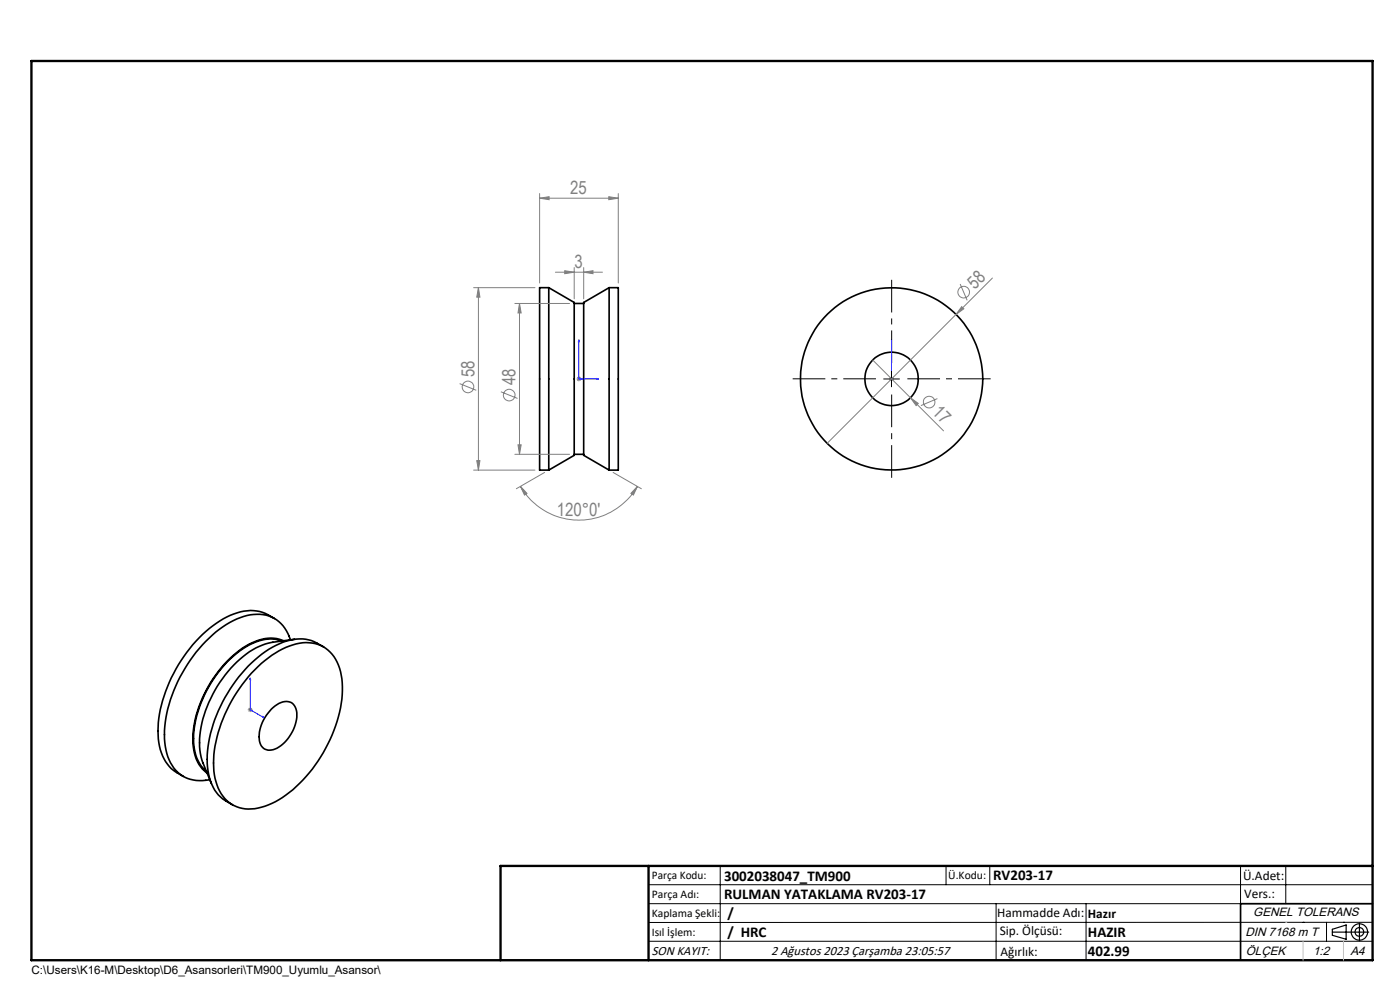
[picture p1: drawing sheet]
<svg xmlns="http://www.w3.org/2000/svg" width="297mm" height="210mm" viewBox="0 0 297 210" stroke-linecap="round" stroke-linejoin="round" font-family="sans-serif">
<g fill="none" stroke="#000" stroke-width=".35">
<path d="M116.4 61v38.7M116.4 61h-1.9v38.7h1.9M116.4 61l5.4 3.2v32.4l-5.4 3.1M121.8 64.4h2M129.2 61h2v38.7h-2M129.2 61v38.7M129.2 61l-5.4 3.2v32.4l5.4 3.1M121.8 96.4h2M58.2 131.2a8.9 8.9 0 0 0-9.3-.7 28.6 28.6 0 0 0-14.1 17.1 19.4 19.4 0 0 0-.5 12.1 8.2 8.2 0 0 0 4.6 5M59.8 136a8.3 8.3 0 0 0-7.6 1.2 24.9 24.9 0 0 0-11.1 20.2 8.1 8.1 0 0 0 2.7 6.2M60.1 135.9a8.2 8.2 0 0 0-7.2 .7 25.1 25.1 0 0 0-12 20.9 7.9 7.9 0 0 0 3.1 6.5M61.6 135.7a7.3 7.3 0 0 0-9.2-5.1 20.5 20.5 0 0 0-10.1 7 29.7 29.7 0 0 0-7.4 19.1 9.5 9.5 0 0 0 3.8 7.9 8 8 0 0 0 5.8 .8"/>
<path d="M62.5 135.6l-4.6 .6a15.9 15.9 0 0 0-9.5 6.2 23.9 23.9 0 0 0-6 16.7l.4 2.1 2 5M68.7 137.2a8.7 8.7 0 0 0-9.4-.6 26.8 26.8 0 0 0-12.5 13.2 23.7 23.7 0 0 0-2.5 14.5 8.3 8.3 0 0 0 5 6.4M54 142.1a17.1 17.1 0 0 1 10.9-5.8 7.3 7.3 0 0 1 7.3 6.2 23.9 23.9 0 0 1-3.1 16.2 27.3 27.3 0 0 1-11.4 11.7 9.1 9.1 0 0 1-8.6 .2 9.8 9.8 0 0 1-3.8-8.8 30.5 30.5 0 0 1 8.7-19.7zM57.6 150.4a4 4 0 0 1 4.1-1.4 3.8 3.8 0 0 1 1 4.7 8.1 8.1 0 0 1-4.7 5.3 2.22 2.22 0 0 1-3-2.3 8.4 8.4 0 0 1 2.6-6.3zM291.2 191.7h-28v12"/>
<circle cx="189.1" cy="80.4" r="5.7"/>
<circle cx="189.1" cy="80.4" r="19.3"/>
</g>
<g fill="none" stroke="#808080" stroke-width=".21">
<path d="M114.5 42l2-.3v.7zM114.5 41.1v18.9M114.5 42h16.7M117.8 57.7h10M119.8 57.4l2 .3-2 .4zM121.8 56.8v6.6M123.8 57.7l2-.3v.7zM123.8 56.8v6.6M129.2 41.7l2 .3-2 .4zM131.2 41.1v18.9M210.5 59l-35 35M100.5 61h13"/>
<path d="M101.5 61l.3 2h-.7zM101.5 61v38.7M109.2 64.4h11.6M110.2 64.4v32M110.2 64.4l.4 2h-.7zM122.8 79.9v1M185.1 76.4l15.1 15M189.1 79.9v1M203.7 60.2l1.5 3.5M204 65l.5 .5-1.7 1.2zM97.5 81.4l3.5 1.4M100.5 99.7h13"/>
<path d="M101.1 97.7h.7l-.3 2zM106.3 83.1l3.5 1.4M109.2 96.4h11.6M109.9 94.4h.7l-.4 2zM122.3 80.4h1M122.4 80l.8 .7M123.2 80l-.8 .7M188.6 80.4h1.1M193.1 84.4l1.7 1.2-.5 .4zM198.9 84.6l-3.5 1.4M110.4 103.2l1.4 1.5-.5 .3zM110.4 103.2a14.3 14.3 0 0 0 24.8 0"/>
<path d="M115.5 100.2l-6 3.5M130.1 100.2l6 3.5M135.2 103.2l-.8 1.8-.6-.3zM52.6 150.6h1M52.7 150.2l.7 .7M53.1 150.1v1M53.4 150.2l-.7 .7"/>
<circle cx="204.4" cy="62" r="1.23"/>
<circle cx="99.3" cy="82.1" r="1.24"/>
<circle cx="108" cy="83.8" r="1.24"/>
<circle cx="197.1" cy="85.3" r="1.23"/>
</g>
<g fill="none" stroke="#000" stroke-width=".25">
<path d="M282.6 197.7h7.8M282.6 197.1l3-.9v3l-3-.8zM288.4 195.8v3.8M106.2 203.7h185"/>
<circle cx="288.4" cy="197.7" r="1.74"/>
<circle cx="288.4" cy="197.7" r=".93"/>
</g>
<path d="M122.8 72.1l.1 .4h-.2zM122.8 72.1v8.3h4.2M189.1 72.1v.4v-.4M189.1 72.1v8.3M126.5 80.3l.5 .1-.5 .1zM189.1 80.3v.2zM189.1 80.4h.1M53.1 143.8v6.8l2.9 1.7M53.1 143.8l.1 .3h-.2zM55.7 152l.3 .3-.3-.1z" fill="none" stroke="#00f" stroke-width=".21"/>
<path d="M189.2 77v-17.6M185.8 80.4h-17.6M189.2 83.7v17.7M192.5 80.4h17.7" fill="none" stroke="#000" stroke-width=".21" stroke-dasharray="15.2 1.3 1.3 1.3" stroke-dashoffset="8.3" stroke-linecap="butt"/>
<g fill="none" stroke="#000" stroke-width=".21">
<path d="M189.1 78.7v3.3M187.5 80.4h3.3M137.6 187.7h153.6M137.6 191.7h153.6M137.6 199.7h153.6M152.8 183.7v20M200.7 183.7v4M210 183.7v4M211.3 191.7v12M230.4 191.7v12M263.2 183.7v20M272.8 183.7v8"/>
<path d="M276.4 195.6h.1M281.4 195.6v4.1M285 195.6h.1M291.2 195.6l-153.6 .1"/>
</g>
<path d="M6.7 12.9h284.5v190.8h-284.5zM137.6 183.7v20M291.2 183.7h-185v20" fill="none" stroke="#000" stroke-width=".5"/>
<path d="M276.4 199.7v4M285 199.7v4" fill="none" stroke="#c0c0c0" stroke-width=".21"/>
<path d="M272.8 195.6h.1" fill="none" stroke="#c0c0c0" stroke-width=".25"/>
<g fill="#00f">
<path d="M126.5 80.3l.5 .1-.5 .1zM122.8 72.1l.1 .4h-.2z"/>
<path d="M55.7 152l.3 .3-.3-.1zM53.1 143.8l.1 .3h-.2z"/>
<path d="M189.1 80.3v.2zM189.1 72.1v.4z"/>
</g>
<g fill="#808080">
<path d="M204 65l.5 .5-1.7 1.2z"/>
<path d="M193.1 84.4l1.7 1.2-.5 .4z"/>
<path d="M123.8 57.7l2-.3v.7zM119.8 57.4l2 .3-2 .4z"/>
<path d="M114.5 42l2-.3v.7zM129.2 41.7l2 .3-2 .4z"/>
<path d="M101.5 61l.3 2h-.7zM101.1 97.7h.7l-.3 2zM110.2 64.4l.4 2h-.7zM109.9 94.4h.7l-.4 2z"/>
<path d="M110.4 103.2l1.4 1.5-.5 .3zM135.2 103.2l-.8 1.8-.6-.3z"/>
</g>
<g font-size="3.9" fill="#808080">
<text x="121" y="41.2">25</text>
<text x="121.9" y="56.9">3</text>
<text x="206.8" y="61.5" transform="rotate(-45 206.8 61.5)">58</text>
<text x="100.6" y="80" transform="rotate(-90 100.6 80)">58</text>
<text x="109.4" y="81.8" transform="rotate(-90 109.4 81.8)">48</text>
<text x="197.6" y="87.7" transform="rotate(45 197.6 87.7)">17</text>
<text x="118.1" y="109.4">120°0'</text>
</g>
<g font-size="3.2">
<text x="153.6" y="186.8">3002038047_TM900</text>
<text x="153.6" y="190.8">RULMAN YATAKLAMA RV203-17</text>
<text x="210.7" y="186.6">RV203-17</text>
<text x="154.3" y="194.8">/</text>
<text x="154.3" y="198.8">/ HRC</text>
<text x="230.8" y="198.7">HAZIR</text>
<text x="230.8" y="202.8">402.99</text>
</g>
<g font-size="2.8">
<text x="263.7" y="186.7">Ü.Adet:</text>
<text x="263.9" y="190.5">Vers.:</text>
<text x="211.5" y="194.5">Hammadde Adı:</text>
<text x="230.8" y="194.7">Hazır</text>
<text x="138.3" y="202.6">SON KAYIT:</text>
<text x="163.6" y="202.6">2 Ağustos 2023 Çarşamba 23:05:57</text>
<text x="212.1" y="198.4">Sip. Ölçüsü:</text>
<text x="212.2" y="202.7">Ağırlık:</text>
</g>
<g font-size="2.6">
<text x="265.9" y="194.4">GENEL TOLERANS</text>
<text x="264.2" y="198.5">DIN 7168 m T</text>
<text x="264.3" y="202.6">ÖLÇEK</text>
<text x="278.5" y="202.6">1:2</text>
<text x="286.5" y="202.6">A4</text>
</g>
<g font-size="2.5">
<text x="138.3" y="186.4">Parça Kodu:</text>
<text x="138.3" y="190.5">Parça Adı:</text>
<text x="201.2" y="186.5">Ü.Kodu:</text>
<text x="138.3" y="194.5">Kaplama Şekli:</text>
<text x="138.3" y="198.6">Isıl İşlem:</text>
<text x="6.7" y="206.7">C:\Users\K16-M\Desktop\D6_Asansorleri\TM900_Uyumlu_Asansor\</text>
</g>
</svg>
